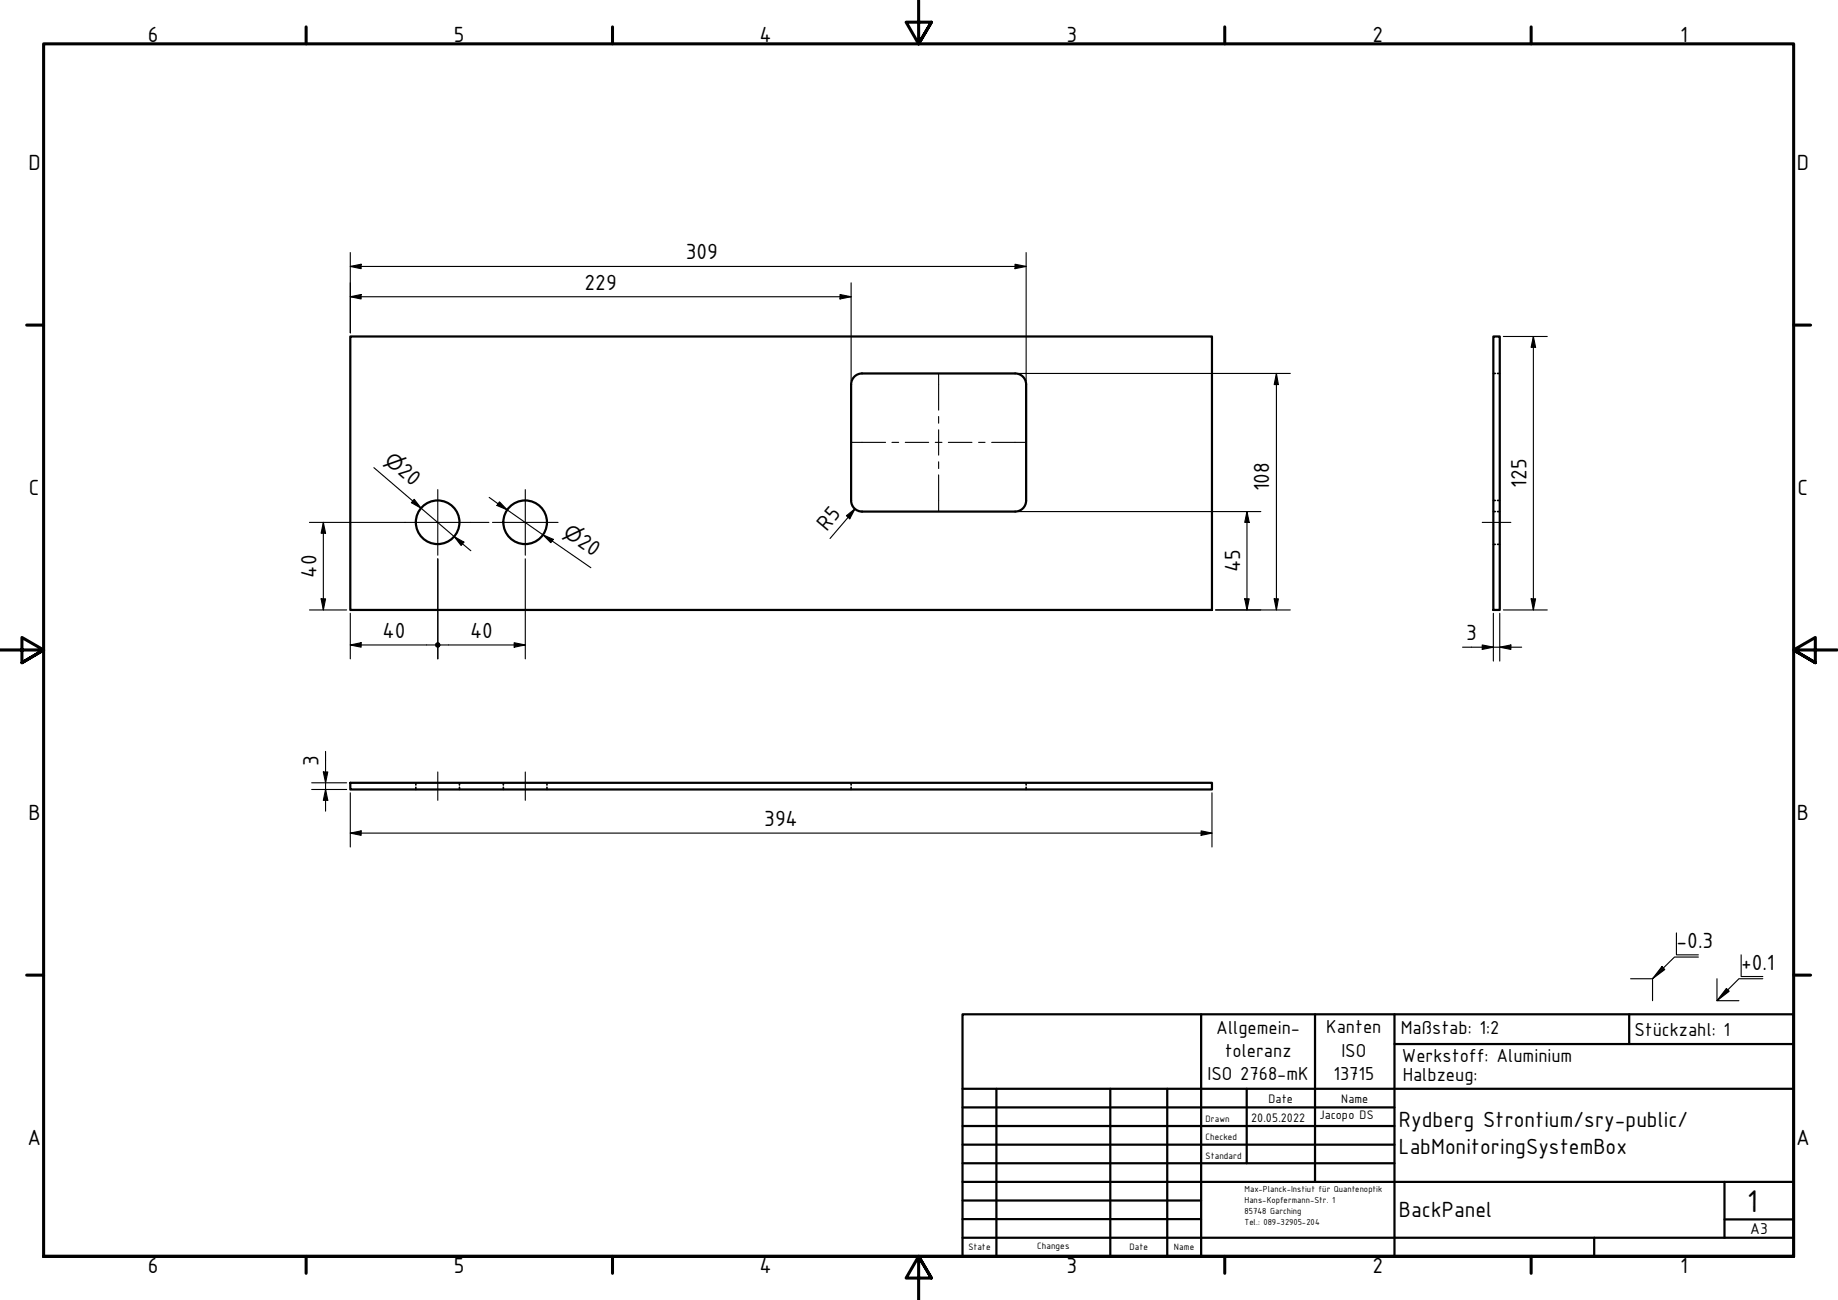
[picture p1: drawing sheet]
<svg xmlns="http://www.w3.org/2000/svg" width="420mm" height="297mm" viewBox="0 0 420 297" stroke-linecap="round" stroke-linejoin="round" font-family="sans-serif">
<!-- layer: Sichtbar (ISO) -->
<g fill="none" stroke="#000" stroke-width=".51">
<path d="M80.1 76.9h197v62.5h-197zM341.4 76.9h1.4v62.5h-1.4zM194.6 87.9v26.5a2.51 2.51 0 0 0 2.5 2.5h34.9M232 85.3h-34.9a2.51 2.51 0 0 0-2.5 2.5M232.1 85.3a2.51 2.51 0 0 1 2.5 2.5M234.6 87.9v26.5a2.51 2.51 0 0 1-2.5 2.5M80.1 178.9h197v1.5h-197z"/>
<circle cx="100" cy="119.3" r="5"/>
<circle cx="120" cy="119.3" r="5"/>
</g>
<!-- layer: Verdeckt (ISO) -->
<g fill="none" stroke="#000" stroke-width=".38">
<path d="M341.4 85.3h.4M342.3 85.3h.5M341.4 116.9h.4M341.4 114.3h.4M342.3 116.9h.5M342.3 114.3h.5M341.4 124.4h.4M342.3 124.4h.5M95.1 178.9v.5M95.1 179.9v.5M105 178.9v.5M105 179.9v.5"/>
<path d="M115.1 178.9v.5M115.1 179.9v.5M125 178.9v.5M125 179.9v.5M194.6 178.9v.5M194.6 179.9v.5M234.6 178.9v.5M234.6 179.9v.5"/>
</g>
<!-- layer: Schraffur (ISO) -->
<path d="M379.9 220.8l.3 .4-2.4 2.4zM377.8 223.6l2.4-2.4 .4 .3zM394.7 225.9l.6 .6-2.8 2.1z" fill="#000"/>
<!-- layer: Rahmen (ISO) -->
<g fill="none" stroke="#000" stroke-width=".7">
<path d="M70 6.1v3.9M140 6.1v3.9M210 0v10l-2.9-4.9h5.8l-2.9 4.9 2.9-4.9M280 6.1v3.9M350 6.1v3.9M6.1 74.3h3.9M410 74.3h3.9M0 148.5h10l-5-2.8v5.7l5-2.9-5 2.9M420 148.5h-10l5-2.8v5.7l-5-2.9 5 2.9M6.1 222.8h3.9M410 222.8h3.9M10 287.1v-277.1h400v277.1h-400h400"/>
<path d="M70 287.1v3.8M140 287.1v3.8M212.9 292l-2.9-4.9 2.9 4.9h-5.8l2.9-4.9v9.9M280 287.1v3.8M350 287.1v3.8"/>
</g>
<!-- layer: Titel (ISO) -->
<g fill="none" stroke="#000" stroke-width=".51">
<path d="M220 231.8h190v55.3h-190zM274.6 231.8v55.3M300.6 231.8v38.3M318.8 238.6h91.2M318.8 231.8v55.3M372.4 231.8v6.8M220 253h98.8M220 257.3h98.8M220 248.8h190M227.8 248.8v38.3M253.8 248.8v38.3M266.8 248.8v38.3"/>
<path d="M285 248.8v17M220 261.5h98.8M220 265.8h98.8M220 270.1h190M220 274.3h54.6M220 278.6h54.6M394.2 278.6h15.8M394.2 270.1v12.7M220 282.8h190M364.4 282.8v4.3"/>
</g>
<!-- layer: Mittelpunktmarkierung (ISO) -->
<path d="M92.6 119.4h15M100.1 111.9v15M112.6 119.4h15M120.1 111.9v15" fill="none" stroke="#000" stroke-width=".25"/>
<!-- layer: Mittellinie (ISO) -->
<g fill="none" stroke="#000" stroke-width=".25">
<path d="M214.6 85.3v8.4M214.6 95.2v1.5M214.6 98.2v5.8M194.6 101.1h7.8M203.9 101.1h1.5M206.9 101.1h5.4M213.8 101.1h1.5M214.6 105.5v1.5M214.6 108.5v8.4M216.8 101.1h5.4M223.7 101.1h1.5M226.7 101.1h7.9"/>
<path d="M338.8 119.4h6.6M100.1 176.4v6.5M120.1 176.4v6.5"/>
</g>
<g fill="none" stroke="#000" stroke-width=".25">
<path d="M80.1 57.7v18.4M234.6 57.7v29.3M80.1 67.8l2.4-.5v1zM80.1 60.9l2.4-.5v1zM80.1 67.8h114.5M80.1 60.9h154.5M192 67.3l2.6 .5-2.6 .5zM194.6 64.6v22.4M232 60.4l2.6 .5-2.6 .5zM343.7 76.9h10M350.5 76.9l.5 2.5h-1zM350.5 76.9v62.5"/>
<path d="M232.9 85.3h62.1M291.8 85.3l.4 2.6h-.9zM291.8 85.3v54.1M70.7 119.4h21.9M73.9 119.4l.5 2.4h-1zM73.9 119.4v20M85.5 106.9l22.1 18.9M94.7 114.1l1.6 2-2.3-1.2zM107.6 119.4h4.2M111.8 113.7l23.3 16M114.2 114.7l1.8 1.8-2.4-1zM193.5 117.8l2-1.5-1.3 2.2z"/>
<path d="M195.5 116.3l-5.8 6.7M232.9 116.9h55.3M285.1 116.9l.5 2.5h-1.1zM285.1 116.9v22.5M70.7 139.4h8.5M73.4 136.8h1l-.5 2.6zM100.1 127.7v22.8M103.8 122.6l2.2 1.3-.6 .7zM120.1 127.7v22.8M124.1 122.2l2.4 1-.6 .8zM277.9 139.4h17.1M284.5 136.8h1.1l-.5 2.6z"/>
<path d="M291.3 136.8h.9l-.4 2.6zM343.7 139.4h10M350 136.8h1l-.5 2.6zM80.1 147.4l2.4-.5v1zM80.1 140.1v10.4M80.1 147.4h19.3M100.7 147.4h19.4M117.5 146.9l2.6 .5-2.6 .5zM334.3 147.9h13.6M338.8 147.4l2.6 .5-2.6 .5zM341.4 140.1v11M342.8 147.9l2.6-.5v1z"/>
<path d="M342.8 140.1v11M71.2 178.9h8M73.9 176.4h1l-.5 2.5zM74.4 171.7v13.6M71.2 180.4h8M74.4 180.4l.5 2.5h-1zM80.1 190.4l2.4-.5v1zM80.1 190.4h197M80.1 181.2v12.3M274.6 189.9l2.5 .5-2.5 .5zM277.1 181.2v12.3"/>
</g>
<g fill="#000">
<path d="M80.1 67.8l2.4-.5v1z" fill-rule="evenodd"/>
<path d="M80.1 60.9l2.4-.5v1z" fill-rule="evenodd"/>
<path d="M192 67.3l2.6 .5-2.6 .5z" fill-rule="evenodd"/>
<path d="M232 60.4l2.6 .5-2.6 .5z" fill-rule="evenodd"/>
<path d="M350.5 76.9l.5 2.5h-1z" fill-rule="evenodd"/>
<path d="M291.8 85.3l.4 2.6h-.9z" fill-rule="evenodd"/>
<path d="M94.7 114.1l1.6 2-2.3-1.2z" fill-rule="evenodd"/>
<path d="M114.2 114.7l1.8 1.8-2.4-1z" fill-rule="evenodd"/>
<path d="M193.5 117.8l2-1.5-1.3 2.2z" fill-rule="evenodd"/>
<path d="M285.1 116.9l.5 2.5h-1.1z" fill-rule="evenodd"/>
<path d="M73.4 136.8h1l-.5 2.6z" fill-rule="evenodd"/>
<path d="M73.9 119.4l.5 2.4h-1z" fill-rule="evenodd"/>
<path d="M103.8 122.6l2.2 1.3-.6 .7z" fill-rule="evenodd"/>
<path d="M124.1 122.2l2.4 1-.6 .8z" fill-rule="evenodd"/>
<path d="M284.5 136.8h1.1l-.5 2.6z" fill-rule="evenodd"/>
<path d="M291.3 136.8h.9l-.4 2.6z" fill-rule="evenodd"/>
<path d="M350 136.8h1l-.5 2.6z" fill-rule="evenodd"/>
<path d="M80.1 147.4l2.4-.5v1z" fill-rule="evenodd"/>
<path d="M117.5 146.9l2.6 .5-2.6 .5z" fill-rule="evenodd"/>
<path d="M338.8 147.4l2.6 .5-2.6 .5z" fill-rule="evenodd"/>
<path d="M342.8 147.9l2.6-.5v1z" fill-rule="evenodd"/>
<path d="M73.9 176.4h1l-.5 2.5z" fill-rule="evenodd"/>
<path d="M74.4 180.4l.5 2.5h-1z" fill-rule="evenodd"/>
<path d="M80.1 190.4l2.4-.5v1z" fill-rule="evenodd"/>
<path d="M274.6 189.9l2.5 .5-2.5 .5z" fill-rule="evenodd"/>
<circle cx="100.1" cy="147.4" r=".63"/>
</g>
<!-- layer: Skizziergeometrie (ISO) -->
<path d="M383.2 213.2v5h5M388.2 218.7h-5.4l-5 4.9M398 218.2v4.9h5M372.7 223.6h5.1v5M379.9 220.8l.7 .7-2.8 2.1zM392.5 223.6v5M394.7 225.9l.6 .6-2.8 2.1zM403 223.6h-5.5l-5 5h5" fill="none" stroke="#000" stroke-width=".25"/>
<text font-size="7.7" x="399.4" y="276.8">1</text>
<g font-size="5.4">
<text x="33.8" y="9.6">6</text>
<text x="103.8" y="9.6">5</text>
<text x="173.6" y="9.6">4</text>
<text x="243.8" y="9.6">3</text>
<text x="313.8" y="9.6">2</text>
<text x="384.1" y="9.6">1</text>
<text x="6.5" y="38.9">D</text>
<text x="410.8" y="38.9">D</text>
<text x="156.8" y="59.2">309</text>
<text x="133.6" y="66.2">229</text>
<text x="6.6" y="113.1">C</text>
<text x="90.7" y="108.1" transform="rotate(41 90.7 108.1)">20</text>
<text x="290.1" y="112.3" transform="rotate(-90 290.1 112.3)">108</text>
<text x="348.9" y="111.4" transform="rotate(-90 348.9 111.4)">125</text>
<text x="410.9" y="113.1">C</text>
<text x="131.8" y="124.4" transform="rotate(35 131.8 124.4)">20</text>
<text x="189" y="121.5" transform="rotate(-50 189 121.5)">R5</text>
<text x="283.5" y="130.7" transform="rotate(-90 283.5 130.7)">45</text>
<text x="72.3" y="132" transform="rotate(-90 72.3 132)">40</text>
<text x="87.4" y="145.8">40</text>
<text x="107.4" y="145.8">40</text>
<text x="335.2" y="146.3">3</text>
<text x="72.8" y="174.9" transform="rotate(-90 72.8 174.9)">3</text>
<text x="6.5" y="187.4">B</text>
<text x="174.7" y="188.8">394</text>
<text x="410.8" y="187.4">B</text>
<text x="383.2" y="216.6">-0.3</text>
<text x="398" y="221.7">+0.1</text>
<text x="319.8" y="257.5">Rydberg Strontium/sry-public/</text>
<text x="6.3" y="261.7">A</text>
<text x="319.8" y="263.8">LabMonitoringSystemBox</text>
<text x="410.6" y="261.7">A</text>
<text x="319.8" y="278.2">BackPanel</text>
<text x="33.8" y="290.9">6</text>
<text x="103.8" y="290.9">5</text>
<text x="173.6" y="290.9">4</text>
<text x="243.8" y="290.9">3</text>
<text x="313.8" y="290.9">2</text>
<text x="384.1" y="290.9">1</text>
</g>
<g font-size="4.6">
<text x="87.7" y="105.5" transform="rotate(41 87.7 105.5)">⌀</text>
<text x="128.5" y="122.2" transform="rotate(35 128.5 122.2)">⌀</text>
<text x="278" y="236.2">Allgemein-</text>
<text x="303.1" y="236.1">Kanten</text>
<text x="320.2" y="236.3">Maßstab: 1:2</text>
<text x="373.6" y="236.7">Stückzahl: 1</text>
<text x="280" y="241.5">toleranz</text>
<text x="306.6" y="241.5">ISO</text>
<text x="320.5" y="242.7">Werkstoff: Aluminium</text>
<text x="276" y="246.9">ISO 2768-mK</text>
<text x="304.8" y="246.8">13715</text>
<text x="320.7" y="247">Halbzeug:</text>
</g>
<text font-size="3.9" x="400.1" y="282">A3</text>
<g font-size="3">
<text x="286" y="256.3">20.05.2022</text>
<text x="290" y="252">Date</text>
<text x="301.6" y="255.7">Jacopo DS</text>
<text x="306.6" y="252">Name</text>
</g>
<g font-size="2.3">
<text x="275.6" y="256.3">Drawn</text>
<text x="275.6" y="260.5">Checked</text>
<text x="275.6" y="264.8">Standard</text>
<text x="221.4" y="285.7">State</text>
<text x="237.1" y="285.4">Changes</text>
<text x="258.2" y="285.7">Date</text>
<text x="268.4" y="285.7">Name</text>
</g>
<g font-size="2.2">
<text x="284.5" y="272.4">Max-Planck-Instiut für Quantenoptik</text>
<text x="284.5" y="274.9">Hans-Kopfermann-Str. 1</text>
<text x="284.5" y="277.4">85748 Garching</text>
<text x="284.5" y="279.9">Tel.: 089-32905-204</text>
</g>
</svg>
